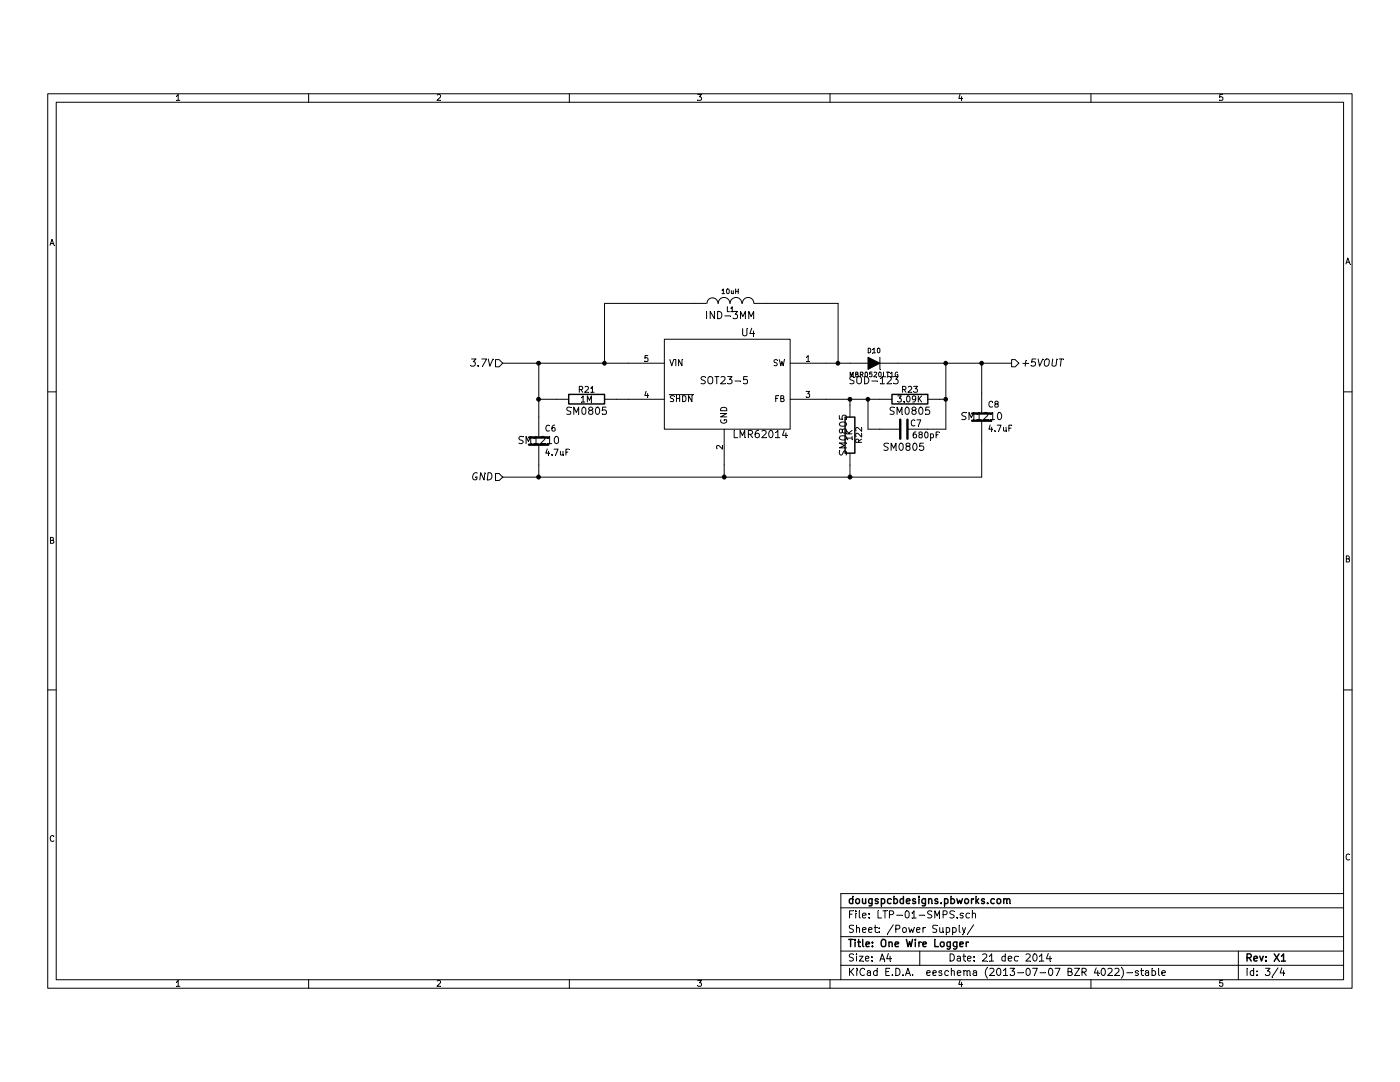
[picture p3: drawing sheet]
EESchema Schematic File Version 2
LIBS:power
LIBS:device
LIBS:conn
LIBS:linear
LIBS:regul
LIBS:microcontrollers
LIBS:LTP-01-cache
EELAYER 27 0
EELAYER END
$Descr A4 11693 8268
encoding utf-8
Sheet 3 4
Title "One Wire Logger"
Date "21 dec 2014"
Rev "X1"
Comp "dougspcbdesigns.pbworks.com"
Comment1 ""
Comment2 ""
Comment3 ""
Comment4 ""
$EndDescr
$Comp
L LMR62014 U4
U 1 1
P 6050 2800
F 0 "U4" H 6250 3200 60  0000 C CNN
F 1 "LMR62014" H 6350 2350 60  0000 C CNN
F 2 "SOT23-5" H 6050 2800 60  0000 C CNN
F 3 "~" H 6050 2800 60  0000 C CNN
F 4 "TI" H 6050 2800 60  0001 C CNN "Mfg"
F 5 "LMR62014XMFE/NOPB" H 6050 2800 60  0001 C CNN "MfgPN"
F 6 "Mouser" H 6050 2800 60  0001 C CNN "Vendor"
F 7 "926-LMR62014XMFENOPB " H 6050 2800 60  0001 C CNN "VendorPN"
	1    6050 2800
	1    0    0    -1  
$EndComp
$Comp
L R R21
U 1 1
P 4900 2950
F 0 "R21" V 4980 2950 50  0000 C CNN
F 1 "1M" V 4900 2950 50  0000 C CNN
F 2 "SM0805" V 4800 2950 60  0000 C CNN
F 3 "~" H 4900 2950 60  0000 C CNN
F 4 "Vishay" H 4900 2950 60  0001 C CNN "Mfg"
F 5 "CRCW08051M00FKEA" H 4900 2950 60  0001 C CNN "MfgPN"
F 6 "Mouser" H 4900 2950 60  0001 C CNN "Vendor"
F 7 "71-CRCW0805-1.0M-E3" H 4900 2950 60  0001 C CNN "VendorPN"
	1    4900 2950
	0    -1   -1   0   
$EndComp
Wire Wire Line
	5150 2950 5250 2950
Wire Wire Line
	4200 2650 5250 2650
Wire Wire Line
	4650 2950 4500 2950
Wire Wire Line
	4500 2650 4500 3100
Connection ~ 4500 2650
Text HLabel 4200 2650 0    60   Input Italic 0
3.7V
$Comp
L C C6
U 1 1
P 4500 3300
F 0 "C6" H 4550 3400 50  0000 L CNN
F 1 "4.7uF" H 4550 3200 50  0000 L CNN
F 2 "SM1210" H 4500 3300 60  0000 C CNN
F 3 "~" H 4500 3300 60  0000 C CNN
F 4 "Vishay" H 4500 3300 60  0001 C CNN "Mfg"
F 5 "VJ1206V475MXJTW1BC" H 4500 3300 60  0001 C CNN "MfgPN"
F 6 "Mouser" H 4500 3300 60  0001 C CNN "Vendor"
F 7 "77-VJ1206V475MXJTBC" H 4500 3300 60  0001 C CNN "VendorPN"
	1    4500 3300
	1    0    0    -1  
$EndComp
Connection ~ 4500 2950
Wire Wire Line
	4200 3600 8200 3600
Wire Wire Line
	6050 3600 6050 3500
Wire Wire Line
	4500 3500 4500 3600
Connection ~ 4500 3600
Text HLabel 4200 3600 0    60   Input Italic 0
GND
$Comp
L INDUCTOR L1
U 1 1
P 6100 2150
F 0 "L1" V 6050 2150 40  0000 C CNN
F 1 "10uH" V 6200 2150 40  0000 C CNN
F 2 "IND-3MM" V 6000 2150 60  0000 C CNN
F 3 "~" H 6100 2150 60  0000 C CNN
F 4 "Bourns" H 6100 2150 60  0001 C CNN "Mfg"
F 5 "SRN3015-100M" H 6100 2150 60  0001 C CNN "MfgPN"
F 6 "Mouser" H 6100 2150 60  0001 C CNN "Vendor"
F 7 "652-SRN3015-100M" H 6100 2150 60  0001 C CNN "VendorPN"
	1    6100 2150
	0    -1   -1   0   
$EndComp
Wire Wire Line
	5800 2150 5050 2150
Wire Wire Line
	5050 2150 5050 2650
Connection ~ 5050 2650
$Comp
L DIODE D10
U 1 1
P 7300 2650
F 0 "D10" H 7300 2750 40  0000 C CNN
F 1 "MBR0520LT1G" H 7300 2550 40  0000 C CNN
F 2 "SOD-123" H 7300 2500 60  0000 C CNN
F 3 "~" H 7300 2650 60  0000 C CNN
F 4 "ON Semiconductor" H 7300 2650 60  0001 C CNN "Mfg"
F 5 "MBR0520LT1G" H 7300 2650 60  0001 C CNN "MfgPN"
F 6 "Mouser" H 7300 2650 60  0001 C CNN "Vendor"
F 7 "863-MBR0520LT1G" H 7300 2650 60  0001 C CNN "VendorPN"
	1    7300 2650
	1    0    0    -1  
$EndComp
Wire Wire Line
	6900 2650 7100 2650
Wire Wire Line
	6400 2150 7000 2150
Wire Wire Line
	7000 2150 7000 2650
Connection ~ 7000 2650
Wire Wire Line
	7500 2650 8450 2650
Text HLabel 8450 2650 2    60   Output Italic 0
+5VOUT
$Comp
L C C8
U 1 1
P 8200 3100
F 0 "C8" H 8250 3200 50  0000 L CNN
F 1 "4.7uF" H 8250 3000 50  0000 L CNN
F 2 "SM1210" H 8200 3100 60  0000 C CNN
F 3 "~" H 8200 3100 60  0000 C CNN
F 4 "Vishay" H 8200 3100 60  0001 C CNN "Mfg"
F 5 "VJ1206V475MXJTW1BC" H 8200 3100 60  0001 C CNN "MfgPN"
F 6 "Mouser" H 8200 3100 60  0001 C CNN "Vendor"
F 7 "77-VJ1206V475MXJTBC" H 8200 3100 60  0001 C CNN "VendorPN"
	1    8200 3100
	1    0    0    -1  
$EndComp
Wire Wire Line
	8200 2900 8200 2650
Connection ~ 8200 2650
Wire Wire Line
	8200 3600 8200 3300
$Comp
L R R23
U 1 1
P 7600 2950
F 0 "R23" V 7680 2950 50  0000 C CNN
F 1 "3.09K" V 7600 2950 50  0000 C CNN
F 2 "SM0805" V 7500 2950 60  0000 C CNN
F 3 "~" H 7600 2950 60  0000 C CNN
F 4 "KOA Speer" H 7600 2950 60  0001 C CNN "Mfg"
F 5 "RK73H2ATTE3091F" H 7600 2950 60  0001 C CNN "MfgPN"
F 6 "Mouser" H 7600 2950 60  0001 C CNN "Vendor"
F 7 "660-RK73H2ATTE3091F" H 7600 2950 60  0001 C CNN "VendorPN"
	1    7600 2950
	0    -1   -1   0   
$EndComp
$Comp
L R R22
U 1 1
P 7100 3250
F 0 "R22" V 7180 3250 50  0000 C CNN
F 1 "1K" V 7100 3250 50  0000 C CNN
F 2 "SM0805" V 7050 3250 60  0000 C CNN
F 3 "~" H 7100 3250 60  0000 C CNN
F 4 "Vishay" H 7100 3250 60  0001 C CNN "Mfg"
F 5 "CRCW08051K00JNEA" H 7100 3250 60  0001 C CNN "MfgPN"
F 6 "Mouser" H 7100 3250 60  0001 C CNN "Vendor"
F 7 "71-CRCW0805J-1K-E3" H 7100 3250 60  0001 C CNN "VendorPN"
	1    7100 3250
	1    0    0    -1  
$EndComp
Wire Wire Line
	6900 2950 7350 2950
Wire Wire Line
	7100 3000 7100 2950
Connection ~ 7100 2950
Wire Wire Line
	7100 3500 7100 3600
Connection ~ 7100 3600
Connection ~ 7900 2650
Wire Wire Line
	7900 2650 7900 3200
Wire Wire Line
	7900 2950 7850 2950
$Comp
L C C7
U 1 1
P 7550 3200
F 0 "C7" V 7600 3050 50  0000 L CNN
F 1 "680pF" V 7500 2900 50  0000 L CNN
F 2 "SM0805" V 7400 3200 60  0000 C CNN
F 3 "~" H 7550 3200 60  0000 C CNN
F 4 "Vishay" H 7550 3200 60  0001 C CNN "Mfg"
F 5 "VJ0805Y681JXXCW1BC" H 7550 3200 60  0001 C CNN "MfgPN"
F 6 "Mouser" H 7550 3200 60  0001 C CNN "Vendor"
F 7 "77-VJ0805Y681JXXCBC" H 7550 3200 60  0001 C CNN "VendorPN"
	1    7550 3200
	0    -1   -1   0   
$EndComp
Wire Wire Line
	7900 3200 7750 3200
Connection ~ 7900 2950
Wire Wire Line
	7350 3200 7250 3200
Wire Wire Line
	7250 3200 7250 2950
Connection ~ 7250 2950
Connection ~ 6050 3600
$EndSCHEMATC
